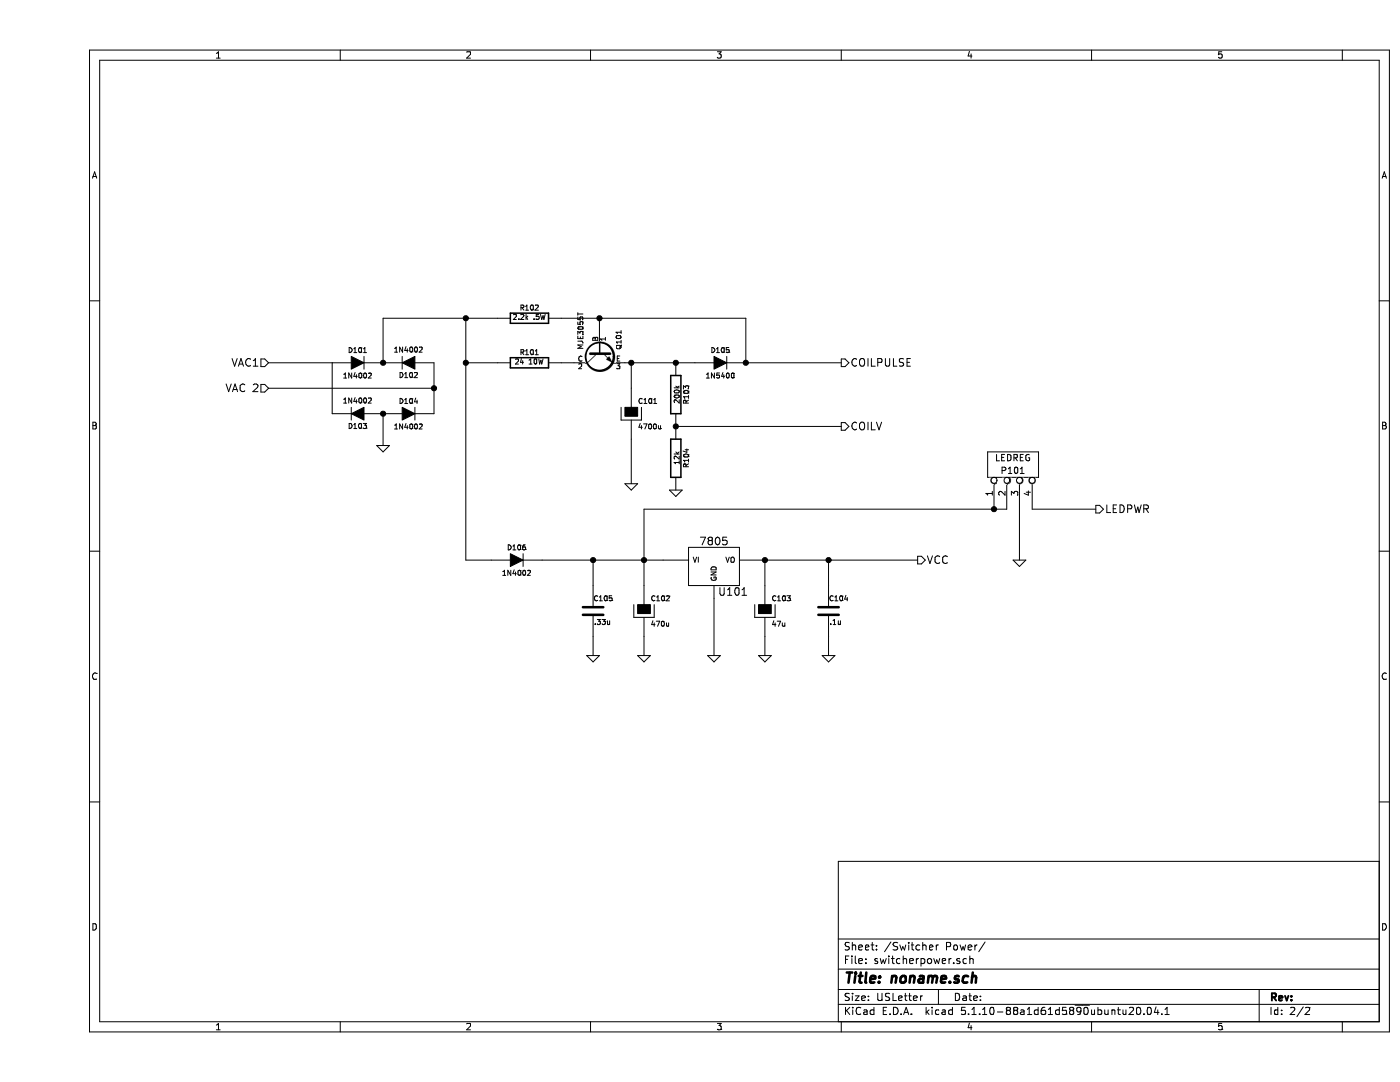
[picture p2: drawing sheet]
EESchema Schematic File Version 4
EELAYER 30 0
EELAYER END
$Descr USLetter 11000 8500
encoding utf-8
Sheet 2 2
Title "noname.sch"
Date ""
Rev ""
Comp ""
Comment1 ""
Comment2 ""
Comment3 ""
Comment4 ""
$EndDescr
$Comp
L switcher-rescue:DIODE D103
U 1 1
P 2500 3250
F 0 "D103" H 2500 3350 40  0000 C CNN
F 1 "1N4002" H 2500 3150 40  0000 C CNN
F 2 "" H 2500 3250 60  0000 C CNN
F 3 "" H 2500 3250 60  0000 C CNN
	1    2500 3250
	-1   0    0    1   
$EndComp
$Comp
L switcher-rescue:DIODE D104
U 1 1
P 2900 3250
F 0 "D104" H 2900 3350 40  0000 C CNN
F 1 "1N4002" H 2900 3150 40  0000 C CNN
F 2 "" H 2900 3250 60  0000 C CNN
F 3 "" H 2900 3250 60  0000 C CNN
	1    2900 3250
	1    0    0    -1  
$EndComp
$Comp
L switcher-rescue:DIODE D101
U 1 1
P 2500 2850
F 0 "D101" H 2500 2950 40  0000 C CNN
F 1 "1N4002" H 2500 2750 40  0000 C CNN
F 2 "" H 2500 2850 60  0000 C CNN
F 3 "" H 2500 2850 60  0000 C CNN
	1    2500 2850
	1    0    0    -1  
$EndComp
$Comp
L switcher-rescue:DIODE D102
U 1 1
P 2900 2850
F 0 "D102" H 2900 2950 40  0000 C CNN
F 1 "1N4002" H 2900 2750 40  0000 C CNN
F 2 "" H 2900 2850 60  0000 C CNN
F 3 "" H 2900 2850 60  0000 C CNN
	1    2900 2850
	-1   0    0    1   
$EndComp
$Comp
L switcher-rescue:GND #PWR042
U 1 1
P 2700 3500
F 0 "#PWR042" H 2700 3500 30  0001 C CNN
F 1 "GND" H 2700 3430 30  0001 C CNN
F 2 "" H 2700 3500 60  0000 C CNN
F 3 "" H 2700 3500 60  0000 C CNN
	1    2700 3500
	1    0    0    -1  
$EndComp
$Comp
L switcher-rescue:R R101
U 1 1
P 3850 2850
F 0 "R101" V 3930 2850 40  0000 C CNN
F 1 "24 10W" V 3857 2851 40  0000 C CNN
F 2 "" V 3780 2850 30  0000 C CNN
F 3 "" H 3850 2850 30  0000 C CNN
	1    3850 2850
	0    -1   -1   0   
$EndComp
$Comp
L switcher-rescue:R R102
U 1 1
P 3850 2500
F 0 "R102" V 3930 2500 40  0000 C CNN
F 1 "2.2k .5W" V 3857 2501 40  0000 C CNN
F 2 "" V 3780 2500 30  0000 C CNN
F 3 "" H 3850 2500 30  0000 C CNN
	1    3850 2500
	0    -1   -1   0   
$EndComp
$Comp
L switcher-rescue:DIODE D105
U 1 1
P 5350 2850
F 0 "D105" H 5350 2950 40  0000 C CNN
F 1 "1N5400" H 5350 2750 40  0000 C CNN
F 2 "" H 5350 2850 60  0000 C CNN
F 3 "" H 5350 2850 60  0000 C CNN
	1    5350 2850
	1    0    0    -1  
$EndComp
$Comp
L switcher-rescue:CAPAPOL C101
U 1 1
P 4650 3250
F 0 "C101" H 4700 3350 40  0000 L CNN
F 1 "4700u" H 4700 3150 40  0000 L CNN
F 2 "" H 4750 3100 30  0000 C CNN
F 3 "" H 4650 3250 300 0000 C CNN
	1    4650 3250
	1    0    0    -1  
$EndComp
$Comp
L switcher-rescue:GND #PWR043
U 1 1
P 4650 3800
F 0 "#PWR043" H 4650 3800 30  0001 C CNN
F 1 "GND" H 4650 3730 30  0001 C CNN
F 2 "" H 4650 3800 60  0000 C CNN
F 3 "" H 4650 3800 60  0000 C CNN
	1    4650 3800
	1    0    0    -1  
$EndComp
$Comp
L switcher-rescue:R R103
U 1 1
P 5000 3100
F 0 "R103" V 5080 3100 40  0000 C CNN
F 1 "200k" V 5007 3101 40  0000 C CNN
F 2 "" V 4930 3100 30  0000 C CNN
F 3 "" H 5000 3100 30  0000 C CNN
	1    5000 3100
	1    0    0    -1  
$EndComp
$Comp
L switcher-rescue:R R104
U 1 1
P 5000 3600
F 0 "R104" V 5080 3600 40  0000 C CNN
F 1 "12k" V 5007 3601 40  0000 C CNN
F 2 "" V 4930 3600 30  0000 C CNN
F 3 "" H 5000 3600 30  0000 C CNN
	1    5000 3600
	1    0    0    -1  
$EndComp
$Comp
L switcher-rescue:GND #PWR044
U 1 1
P 5000 3850
F 0 "#PWR044" H 5000 3850 30  0001 C CNN
F 1 "GND" H 5000 3780 30  0001 C CNN
F 2 "" H 5000 3850 60  0000 C CNN
F 3 "" H 5000 3850 60  0000 C CNN
	1    5000 3850
	1    0    0    -1  
$EndComp
$Comp
L switcher-rescue:DIODE D106
U 1 1
P 3750 4400
F 0 "D106" H 3750 4500 40  0000 C CNN
F 1 "1N4002" H 3750 4300 40  0000 C CNN
F 2 "" H 3750 4400 60  0000 C CNN
F 3 "" H 3750 4400 60  0000 C CNN
	1    3750 4400
	1    0    0    -1  
$EndComp
$Comp
L switcher-rescue:CAPAPOL C102
U 1 1
P 4750 4800
F 0 "C102" H 4800 4900 40  0000 L CNN
F 1 "470u" H 4800 4700 40  0000 L CNN
F 2 "" H 4850 4650 30  0000 C CNN
F 3 "" H 4750 4800 300 0000 C CNN
	1    4750 4800
	1    0    0    -1  
$EndComp
$Comp
L switcher-rescue:GND #PWR045
U 1 1
P 4750 5150
F 0 "#PWR045" H 4750 5150 30  0001 C CNN
F 1 "GND" H 4750 5080 30  0001 C CNN
F 2 "" H 4750 5150 60  0000 C CNN
F 3 "" H 4750 5150 60  0000 C CNN
	1    4750 5150
	1    0    0    -1  
$EndComp
$Comp
L switcher-rescue:7805 U101
U 1 1
P 5300 4450
F 0 "U101" H 5450 4254 60  0000 C CNN
F 1 "7805" H 5300 4650 60  0000 C CNN
F 2 "" H 5300 4450 60  0000 C CNN
F 3 "" H 5300 4450 60  0000 C CNN
	1    5300 4450
	1    0    0    -1  
$EndComp
$Comp
L switcher-rescue:GND #PWR046
U 1 1
P 5300 5150
F 0 "#PWR046" H 5300 5150 30  0001 C CNN
F 1 "GND" H 5300 5080 30  0001 C CNN
F 2 "" H 5300 5150 60  0000 C CNN
F 3 "" H 5300 5150 60  0000 C CNN
	1    5300 5150
	1    0    0    -1  
$EndComp
$Comp
L switcher-rescue:CAPAPOL C103
U 1 1
P 5700 4800
F 0 "C103" H 5750 4900 40  0000 L CNN
F 1 "47u" H 5750 4700 40  0000 L CNN
F 2 "" H 5800 4650 30  0000 C CNN
F 3 "" H 5700 4800 300 0000 C CNN
	1    5700 4800
	1    0    0    -1  
$EndComp
$Comp
L switcher-rescue:C C104
U 1 1
P 6200 4800
F 0 "C104" H 6200 4900 40  0000 L CNN
F 1 ".1u" H 6206 4715 40  0000 L CNN
F 2 "" H 6238 4650 30  0000 C CNN
F 3 "" H 6200 4800 60  0000 C CNN
	1    6200 4800
	1    0    0    -1  
$EndComp
$Comp
L switcher-rescue:GND #PWR047
U 1 1
P 5700 5150
F 0 "#PWR047" H 5700 5150 30  0001 C CNN
F 1 "GND" H 5700 5080 30  0001 C CNN
F 2 "" H 5700 5150 60  0000 C CNN
F 3 "" H 5700 5150 60  0000 C CNN
	1    5700 5150
	1    0    0    -1  
$EndComp
$Comp
L switcher-rescue:GND #PWR048
U 1 1
P 6200 5150
F 0 "#PWR048" H 6200 5150 30  0001 C CNN
F 1 "GND" H 6200 5080 30  0001 C CNN
F 2 "" H 6200 5150 60  0000 C CNN
F 3 "" H 6200 5150 60  0000 C CNN
	1    6200 5150
	1    0    0    -1  
$EndComp
$Comp
L switcher-rescue:MJE13003 Q101
U 1 1
P 4400 2750
F 0 "Q101" H 4400 2600 40  0000 R CNN
F 1 "MJE3055T" H 4400 2900 40  0000 R CNN
F 2 "TO225" H 4280 2850 29  0001 C CNN
F 3 "" H 4400 2750 60  0000 C CNN
	1    4400 2750
	0    -1   1    0   
$EndComp
Wire Wire Line
	2300 2850 2300 3250
Wire Wire Line
	3100 2850 3100 3250
Wire Wire Line
	1800 2850 2300 2850
Wire Wire Line
	2700 3250 2700 3500
Wire Wire Line
	2700 2850 2700 2500
Wire Wire Line
	1800 3050 3100 3050
Connection ~ 3100 3050
Wire Wire Line
	2700 2500 3600 2500
Wire Wire Line
	3600 2850 3350 2850
Wire Wire Line
	3350 2500 3350 4400
Connection ~ 3350 2500
Wire Wire Line
	4100 2850 4200 2850
Wire Wire Line
	4100 2500 5550 2500
Wire Wire Line
	4400 2500 4400 2550
Wire Wire Line
	4600 2850 5150 2850
Connection ~ 4400 2500
Wire Wire Line
	5550 2850 6300 2850
Wire Wire Line
	4650 3450 4650 3800
Connection ~ 2700 2850
Connection ~ 2700 3250
Wire Wire Line
	5000 3350 6300 3350
Connection ~ 5550 2850
Wire Wire Line
	4650 3050 4650 2850
Connection ~ 4650 2850
Connection ~ 3350 2850
Wire Wire Line
	3950 4400 4900 4400
Wire Wire Line
	4750 5000 4750 5150
Connection ~ 4750 4400
Wire Wire Line
	5300 4700 5300 5150
Wire Wire Line
	4750 4000 7600 4000
Wire Wire Line
	5700 4400 6900 4400
Wire Wire Line
	5700 4600 5700 4400
Connection ~ 5700 4400
Wire Wire Line
	5700 5000 5700 5150
Wire Wire Line
	6200 5000 6200 5150
Wire Wire Line
	6200 4600 6200 4400
Connection ~ 6200 4400
Wire Wire Line
	3350 4400 3550 4400
Wire Wire Line
	5550 2500 5550 2850
Connection ~ 5000 3350
Connection ~ 5000 2850
Wire Wire Line
	4750 4000 4750 4600
$Comp
L switcher-rescue:C C105
U 1 1
P 4350 4800
F 0 "C105" H 4350 4900 40  0000 L CNN
F 1 ".33u" H 4356 4715 40  0000 L CNN
F 2 "" H 4388 4650 30  0000 C CNN
F 3 "" H 4350 4800 60  0000 C CNN
	1    4350 4800
	1    0    0    -1  
$EndComp
$Comp
L switcher-rescue:GND #PWR049
U 1 1
P 4350 5150
F 0 "#PWR049" H 4350 5150 30  0001 C CNN
F 1 "GND" H 4350 5080 30  0001 C CNN
F 2 "" H 4350 5150 60  0000 C CNN
F 3 "" H 4350 5150 60  0000 C CNN
	1    4350 5150
	1    0    0    -1  
$EndComp
Wire Wire Line
	4350 5000 4350 5150
Wire Wire Line
	4350 4600 4350 4400
Connection ~ 4350 4400
Text HLabel 6300 2850 2    60   Output ~ 0
COILPULSE
Text HLabel 6300 3350 2    60   Output ~ 0
COILV
Text HLabel 6900 4400 2    60   Output ~ 0
VCC
Text HLabel 1800 2850 0    60   Input ~ 0
VAC1
Text HLabel 1800 3050 0    60   Input ~ 0
VAC 2
Wire Wire Line
	7800 4000 8300 4000
Wire Wire Line
	7700 4000 7700 4400
$Comp
L switcher-rescue:GND #PWR050
U 1 1
P 7700 4400
F 0 "#PWR050" H 7700 4400 30  0001 C CNN
F 1 "GND" H 7700 4330 30  0001 C CNN
F 2 "" H 7700 4400 60  0000 C CNN
F 3 "" H 7700 4400 60  0000 C CNN
	1    7700 4400
	1    0    0    -1  
$EndComp
Text HLabel 8300 4000 2    60   Output ~ 0
LEDPWR
$Comp
L switcher-rescue:CONN_4 P101
U 1 1
P 7650 3650
F 0 "P101" V 7600 3650 50  0000 C CNN
F 1 "LEDREG" V 7700 3650 50  0000 C CNN
F 2 "" H 7650 3650 60  0000 C CNN
F 3 "" H 7650 3650 60  0000 C CNN
	1    7650 3650
	0    -1   -1   0   
$EndComp
Connection ~ 7500 4000
$EndSCHEMATC
